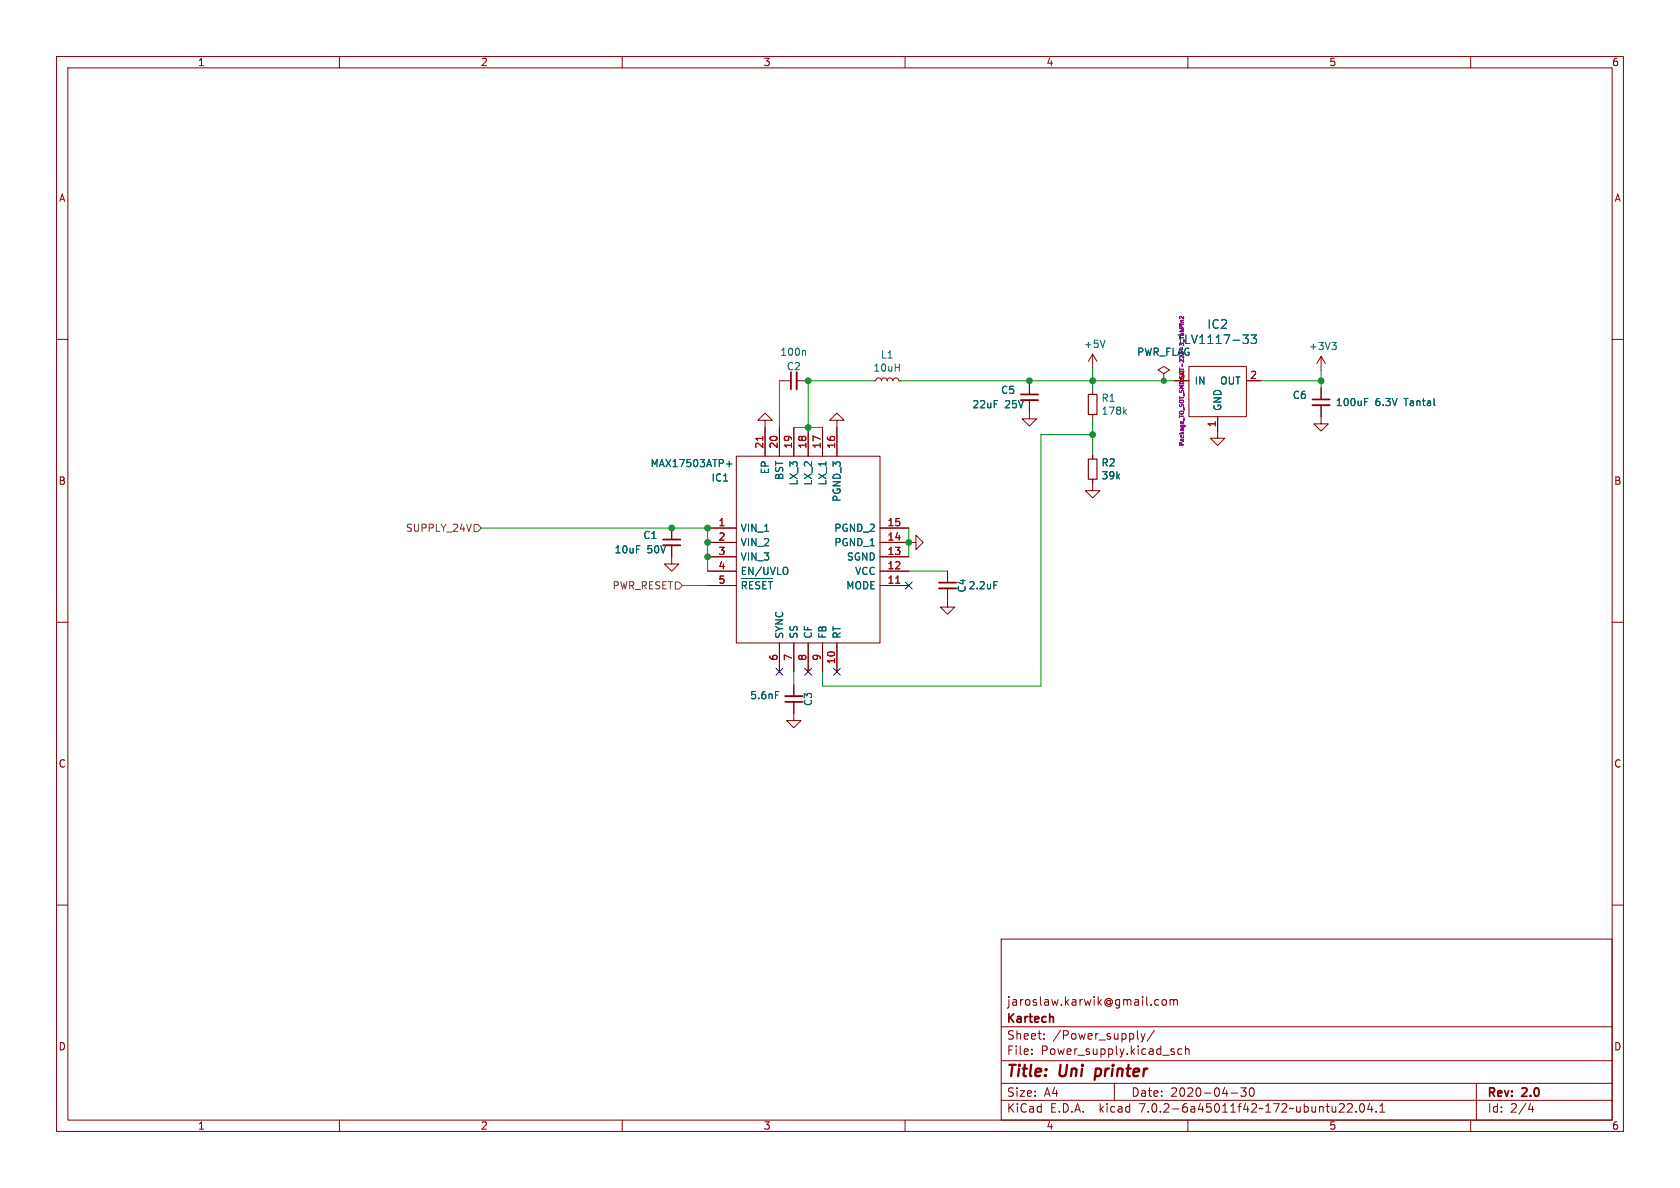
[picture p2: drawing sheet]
<svg xmlns="http://www.w3.org/2000/svg" width="297mm" height="210mm" viewBox="0 0 297 210" stroke-linecap="round" stroke-linejoin="round" font-family="sans-serif">
<g fill="none" stroke="#840000" stroke-width=".18">
<path d="M10 10h277v190h-277zM12 12h273v186h-273zM60 10v2M110 10v2M160 10v2M210 10v2M260 10v2M10 60h2M285 60h2M135.3 74.3h1.2l-1.2-1.3-1.3 1.3h1.3v6.3M137.8 75.6v5M137.8 67.3h2"/>
<path d="M140.3 75.6v5M140.8 67.3h2.1M142.9 75.6v5M145.4 75.6v5M148 74.3h1.2l-1.2-1.3-1.3 1.3h1.3v6.3M154.3 67.3h.5l.2-.4 .3-.1 .4 .2 .1 .3 .2-.4 .4-.1 .3 .2 .1 .3 .2-.4 .4-.1 .3 .2 .2 .3 .1-.4 .4-.1 .3 .2 .2 .3h.5M182 70.7v3.3h1.3l-1.3 1.3-1.3-1.3h1.3M182 67.7v2M193.2 62.6v2.6M193.2 69v.7M193.2 73.3v.7M193.2 62.6l-.8 1.3"/>
<path d="M193.2 62.6l.7 1.3M205.7 66l1.1-.6-1.1-.6-1 .6 1 .6v1.3M205.7 67.3h.1M207.6 67.3h2.6M210.2 64.8h10.1v8.9h-10.1zM215.3 73.7v3.8h1.2l-1.2 1.2-1.3-1.2h1.3M220.3 67.3h2.6M233.6 71.6v3.3h1.2l-1.2 1.3-1.3-1.3h1.3M233.6 63v2.5M233.6 68.6v2M233.6 63l-.8 1.3M233.6 63l.7 1.3"/>
<path d="M118.7 96.4v3.3h1.3l-1.3 1.3-1.2-1.3h1.2M118.7 93.3v2.1M125.1 93.3h5.1M125.1 98.4h5.1M125.1 95.9h5.1M130.2 80.6h25.4v33.1h-25.4zM155.6 95.9h6.3v-1.3l1.3 1.3-1.3 1.3v-1.3M155.6 93.3h5.1M155.6 98.4h5.1M193.2 84.7v2h1.2l-1.2 1.3-1.3-1.3h1.3M193.2 80.4v.8M10 110h2"/>
<path d="M125.1 103.5h5.1M125.1 101h5.1M137.8 113.7v5M140.3 113.7v5M142.9 113.7v5M145.4 113.7v5M148 113.7v5M155.6 103.5h5.1M155.6 101h5.1M167.5 104v3.3h1.3l-1.3 1.3-1.3-1.3h1.3M167.5 101v2M285 110h2"/>
<path d="M140.3 124.1v3.3h1.3l-1.3 1.3-1.2-1.3h1.2M140.3 121v2.1M10 160h2M285 160h2M177 166h108v32h-108zM204.3 177.6h.6M204.3 176.8h.6M205.5 176.8l.2-.1 .4 .1 .1 .6-.1 .2-.4 .1-.2-.1zM206.9 176.8l.4-.1 .2 .2M206.9 176.7v1M207.5 176.9l.2-.2 .4 .1v.9M207.5 176.9v.8"/>
<path d="M60 198v2M110 198v2M160 198v2M177 194.5h108M177 191.5h108M177 187.5h108M177 181.5h108M182.4 186.3v.1M182.4 185.5v.1M184.6 183.6v.1M184.6 182.8v.1M197 191.5v3"/>
<path d="M201.1 183.6l.2 .1M201.7 182.7l.4 1M202.1 183.7l-.2 .4-.2 .1M202.4 182.7l-.3 1M204.1 182.1l-1.3 2M207.6 186v.3M208.9 185.5l-.4-.1-.3 .3v.4l.2 .2h.5M209.6 185.5l.2-.1 .3 .1 .1 .9M209.6 184.9v1.5M210 198v2M217.6 193.2h1.2M219.4 192.3h.9l-.5 .6 .4 .1v.7l-.2 .1h-.4l-.2-.1"/>
<path d="M221 192.4l.2-.1a.81 .81 0 0 1 .6 .6 .81 .81 0 0 1-.3 .8l-.1 .1a.81 .81 0 0 1-.4-1.4zM237.5 195.2l.1 .2v.3l-.9 .9h.9M238.2 195.2l.6-.1 .2 .1 .1 .3-1 1.1h1M239.7 196.5v.1M240.5 195.2l.2-.1a.81 .81 0 0 1 .6 .6 .81 .81 0 0 1-.3 .8l-.1 .1a.81 .81 0 0 1-.4-1.4zM242.1 195l-.3 1.1h.9M242.5 195.6v1M243.3 196.5v.1M243.9 196.6h.9M243.9 195.5l.5-.4v1.5M260 198v2M261 191.5v6.5"/>
<path d="M270.2 196.1h.9M270.9 195.6v1"/>
</g>
<path d="M134.8 77.1v.8M158.4 103.1h.7" fill="none" stroke="#a90000" stroke-width=".18"/>
<g fill="none" stroke="#006464" stroke-width=".18">
<path d="M219.7 59.2h1l-.5 .6M220.4 59.8l.3 .3v.3l-.3 .3M221.2 59.2h.9l-.5 .6 .5 .1v.7l-.3 .1h-.4l-.2-.1M142.2 62l.2 .2v.6M195.4 60.2l-.5 1.2M198.8 72.7l.4 .5M199.2 72.4l-.5 .5M235.4 60.5h.8l-.4 .5M236 61l.2 .3v.3l-.2 .2M241.2 70.4h.6M253.6 71.6l.1 .1M128.4 82h1"/>
<path d="M128.9 81.5v1M131.1 102.3h5.5M132 103.1l-.3-.3h-.5v1.3M133.1 102.8h-.6v1.3M134.3 102.9l-.5-.1-.2 .3M135.5 102.8h-.6v1.3M135.8 102.8h.8M136.2 102.8v1.3M139.2 100.5v.9M175.7 102.8h.6M137.1 122.3h.6"/>
</g>
<path d="M140.8 65.8v3M180.5 70.7h3M232 71.6h3.1M117.2 96.4h3.1M166 104h3M138.8 123.1h3.1" fill="none" stroke="#840000" stroke-width=".33"/>
<path d="M139.8 65.8v3M180.5 69.7h3M232 70.6h3.1M117.2 95.4h3.1M166 103h3M138.8 124.1h3.1" fill="none" stroke="#840000" stroke-width=".3"/>
<path d="M192.4 69.7h1.5v3.6h-1.5zM192.4 81.2h1.5v3.5h-1.5z" fill="none" stroke="#840000" stroke-width=".2"/>
<path d="M208.5 57.3h.1M208.8 57.3h.4M208.8 56.9h.4M208.8 56.9h.1M208.9 58v-.3l-.3-.1-.1 .4h.7M209.2 55.9v.5l-.5-.5-.2 .2 .1 .2M209.2 56.6l-.4 .1v.2" fill="none" stroke="#840084" stroke-width=".18"/>
<path d="M83.8 92.7h.7l.6 .6-.6 .7h-.7zM119.4 102.9h.6l.6 .6-.6 .6h-.6z" fill="none" stroke="#725600" stroke-width=".18"/>
<g fill="none" stroke="#009600" stroke-width=".18">
<path d="M137.8 67.3v8.3M140.3 75.6h5.1M154.3 67.3h-11.4v8.3M159.4 67.3h48.2M182 67.3v.4M193.2 65.2v3.8M193.2 74v6.4M193.2 76.8h-9.2v44.5h-38.6v-2.6M222.9 67.3h10.7M233.6 65.5v3.1M85.1 93.3h40v7.7M160.7 93.3v5.1"/>
<path d="M120.6 103.5h4.5M140.3 118.7v2.3M160.7 101h6.8"/>
</g>
<path d="M137.2 118.1l1.2 1.3M138.4 118.1l-1.2 1.3M142.3 118.1l1.2 1.3M143.5 118.1l-1.2 1.3M147.3 118.1l1.3 1.3M148.6 118.1l-1.3 1.3M160 102.9l1.3 1.2M161.3 102.9l-1.3 1.2" fill="none" stroke="#000084" stroke-width=".18"/>
<g fill="#009600" stroke="#009600" stroke-width=".18">
<circle cx="160.7" cy="95.9" r=".51"/>
<circle cx="182" cy="67.3" r=".51"/>
<circle cx="142.9" cy="75.6" r=".51"/>
<circle cx="142.9" cy="67.3" r=".51"/>
<circle cx="125.1" cy="95.9" r=".51"/>
<circle cx="125.1" cy="98.4" r=".51"/>
<circle cx="125.1" cy="93.3" r=".51"/>
<circle cx="118.7" cy="93.3" r=".51"/>
<circle cx="193.2" cy="67.3" r=".51"/>
<circle cx="205.7" cy="67.3" r=".46"/>
<circle cx="233.6" cy="67.3" r=".51"/>
<circle cx="193.2" cy="76.8" r=".51"/>
</g>
<g font-size="2.8" fill="#840000">
<text x="178" y="190.8">Title:</text>
<text x="187.4" y="190.8">Uni</text>
<text x="194.3" y="190.8">printer</text>
</g>
<text font-size="2.1" fill="#006464" x="213.4" y="58.3">IC2</text>
<text font-size="2.1" fill="#840084" x="208.1" y="61">TLV1117-33</text>
<g font-size="2.1" fill="#840000">
<text x="178" y="177.9">jaroslaw.karwik@gmail.com</text>
<text x="178" y="183.9">Sheet:</text>
<text x="178" y="181.1">Kartech</text>
<text x="186.2" y="183.9">/Power_supply/</text>
<text x="178" y="186.6">File:</text>
<text x="184" y="186.6">Power_supply.kicad_sch</text>
<text x="178" y="196.8">KiCad</text>
<text x="178" y="194">Size:</text>
<text x="184.6" y="194">A4</text>
<text x="185.7" y="196.8">E.D.A.</text>
<text x="194.4" y="196.8">kicad</text>
<text x="200" y="194">Date:</text>
<text x="201.5" y="196.8">7.0.2-6a45011f42~172~ubuntu22.04.1</text>
<text x="206.9" y="194">2020-04-30</text>
<text x="263" y="194.2">Rev:</text>
<text x="263" y="196.8">Id:</text>
<text x="267" y="196.8">2/4</text>
<text x="269.2" y="194.2">2.0</text>
</g>
<g font-size="1.8" fill="#840000">
<text x="35" y="11.8">1</text>
<text x="85" y="11.8">2</text>
<text x="135" y="11.8">3</text>
<text x="185" y="11.8">4</text>
<text x="235" y="11.8">5</text>
<text x="285" y="11.8">6</text>
<text x="10.4" y="35.8">A</text>
<text x="285.4" y="35.8">A</text>
<text x="10.3" y="85.8">B</text>
<text x="285.3" y="85.8">B</text>
<text x="10.3" y="135.8">C</text>
<text x="285.3" y="135.8">C</text>
<text x="10.3" y="185.8">D</text>
<text x="285.3" y="185.8">D</text>
<text x="35" y="199.8">1</text>
<text x="85" y="199.8">2</text>
<text x="135" y="199.8">3</text>
<text x="185" y="199.8">4</text>
<text x="235" y="199.8">5</text>
<text x="285" y="199.8">6</text>
</g>
<g font-size="1.8" fill="#006464">
<text x="137.9" y="63.1">100n</text>
<text x="139" y="65.6">C2</text>
<text x="154.3" y="65.8">10uH</text>
<text x="155.7" y="63.5">L1</text>
<text x="191.5" y="61.7">+5V</text>
<text x="201" y="63.1">PWR_FLAG</text>
<text x="231.3" y="62">+3V3</text>
<text x="176.9" y="69.8">C5</text>
<text x="194.7" y="71.2">R1</text>
<text x="211.2" y="68.1">IN</text>
<text x="215.6" y="68.1">OUT</text>
<text x="228.5" y="70.7">C6</text>
<text x="236.1" y="71.9">100uF</text>
<text x="243.1" y="71.9">6.3V</text>
<text x="248.3" y="71.9">Tantal</text>
<text x="171.8" y="72.3">22uF</text>
<text x="177.6" y="72.3">25V</text>
<text x="194.7" y="73.5">178k</text>
<text x="216.1" y="72.6" transform="rotate(-90 216.1 72.6)">GND</text>
<text x="114.9" y="82.7">MAX17503ATP+</text>
<text x="136.1" y="84" transform="rotate(-90 136.1 84)">EP</text>
<text x="194.7" y="82.6">R2</text>
<text x="125.7" y="85.3">IC1</text>
<text x="138.6" y="85" transform="rotate(-90 138.6 85)">BST</text>
<text x="141.2" y="85.9" transform="rotate(-90 141.2 85.9)">LX_3</text>
<text x="143.7" y="85.9" transform="rotate(-90 143.7 85.9)">LX_2</text>
<text x="146.2" y="85.9" transform="rotate(-90 146.2 85.9)">LX_1</text>
<text x="148.8" y="88.9" transform="rotate(-90 148.8 88.9)">PGND_3</text>
<text x="194.7" y="84.9">39k</text>
<text x="113.7" y="95.4">C1</text>
<text x="130.9" y="94.2">VIN_1</text>
<text x="147.4" y="94.2">PGND_2</text>
<text x="108.6" y="98">10uF</text>
<text x="114.3" y="98">50V</text>
<text x="130.9" y="96.7">VIN_2</text>
<text x="130.9" y="99.3">VIN_3</text>
<text x="130.9" y="101.8">EN/UVLO</text>
<text x="147.4" y="96.7">PGND_1</text>
<text x="149.6" y="99.3">SGND</text>
<text x="151.1" y="101.8">VCC</text>
<text x="130.9" y="104.9">~{RESET}</text>
<text x="149.5" y="104.3">MODE</text>
<text x="170.9" y="104.8" transform="rotate(-90 170.9 104.8)">C4</text>
<text x="171.2" y="104.3">2.2uF</text>
<text x="138.6" y="112.9" transform="rotate(-90 138.6 112.9)">SYNC</text>
<text x="141.2" y="112.9" transform="rotate(-90 141.2 112.9)">SS</text>
<text x="143.7" y="112.9" transform="rotate(-90 143.7 112.9)">CF</text>
<text x="146.2" y="112.9" transform="rotate(-90 146.2 112.9)">FB</text>
<text x="148.8" y="112.9" transform="rotate(-90 148.8 112.9)">RT</text>
<text x="132.6" y="123.8">5.6nF</text>
<text x="143.7" y="124.9" transform="rotate(-90 143.7 124.9)">C3</text>
</g>
<g font-size="1.8" fill="#a90000">
<text x="208.2" y="67.1">3</text>
<text x="220.9" y="67.1">2</text>
<text x="215" y="75.6" transform="rotate(-90 215 75.6)">1</text>
<text x="135" y="79.4" transform="rotate(-90 135 79.4)">21</text>
<text x="137.5" y="79.4" transform="rotate(-90 137.5 79.4)">20</text>
<text x="140.1" y="79.4" transform="rotate(-90 140.1 79.4)">19</text>
<text x="142.6" y="79.4" transform="rotate(-90 142.6 79.4)">18</text>
<text x="145.2" y="79.4" transform="rotate(-90 145.2 79.4)">17</text>
<text x="147.7" y="79.4" transform="rotate(-90 147.7 79.4)">16</text>
<text x="127" y="93.1">1</text>
<text x="127" y="95.6">2</text>
<text x="156.8" y="95.6">14</text>
<text x="156.8" y="93.1">15</text>
<text x="127" y="98.2">3</text>
<text x="127" y="100.7">4</text>
<text x="156.8" y="100.7">12</text>
<text x="156.8" y="98.2">13</text>
<text x="127" y="103.3">5</text>
<text x="156.8" y="103.3">11</text>
<text x="137.5" y="116.9" transform="rotate(-90 137.5 116.9)">6</text>
<text x="140.1" y="116.9" transform="rotate(-90 140.1 116.9)">7</text>
<text x="142.6" y="116.9" transform="rotate(-90 142.6 116.9)">8</text>
<text x="145.2" y="116.9" transform="rotate(-90 145.2 116.9)">9</text>
<text x="147.7" y="117.5" transform="rotate(-90 147.7 117.5)">10</text>
</g>
<g font-size="1.8" fill="#725600">
<text x="71.6" y="94.2">SUPPLY_24V</text>
<text x="108.2" y="104.3">PWR_RESET</text>
</g>
<text font-size="1" fill="#840084" x="209.5" y="78.9" transform="rotate(-90 209.5 78.9)">Package_TO_SOT_SMD:SOT-223-3_TabPin2</text>
</svg>
